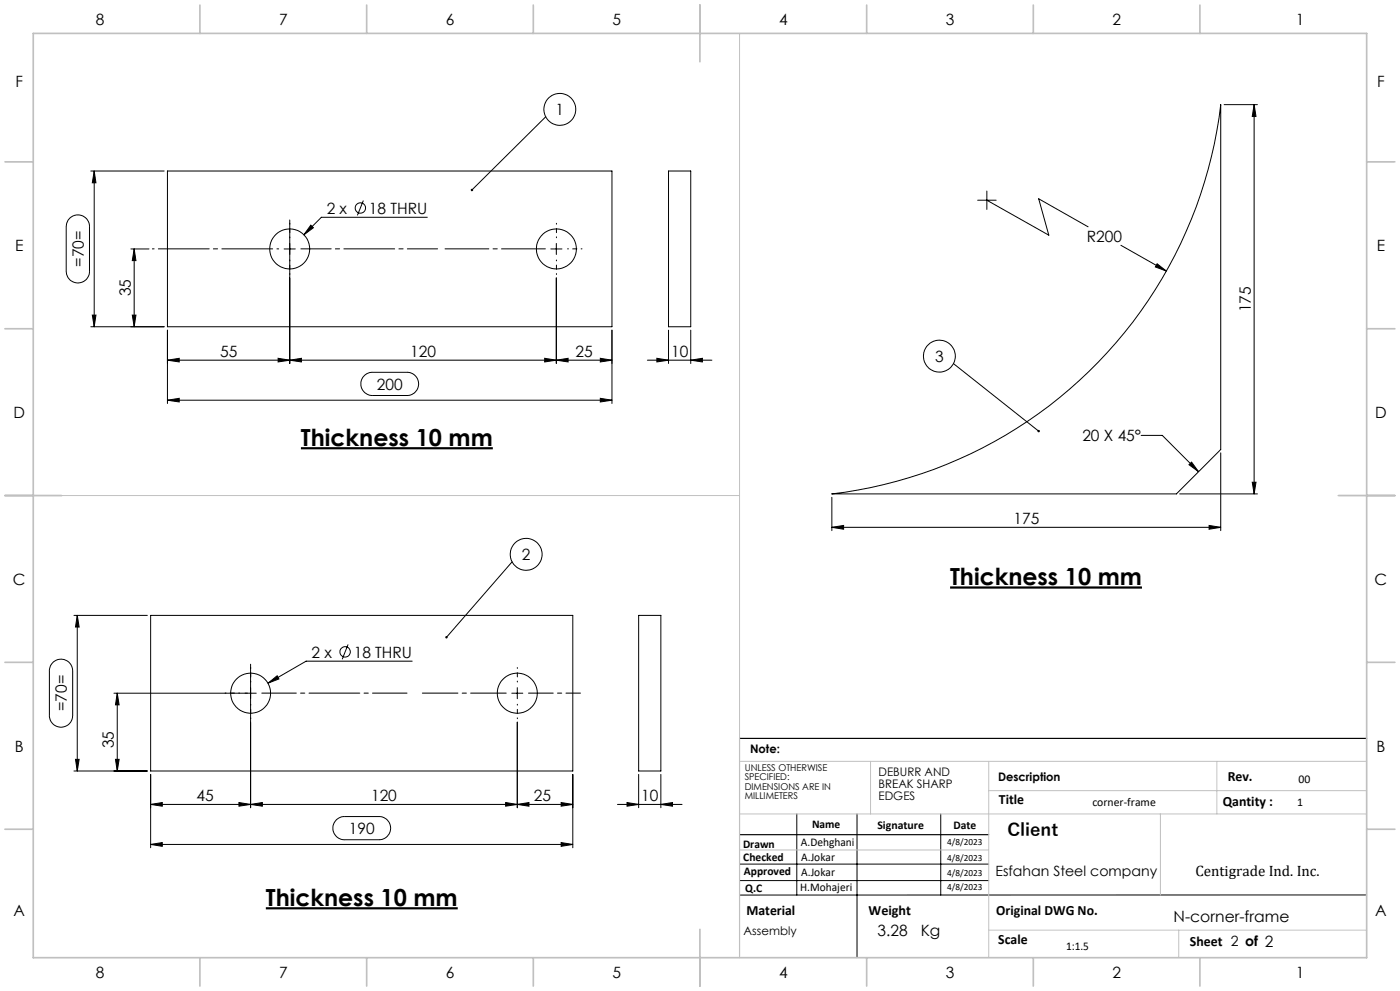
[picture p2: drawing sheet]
<svg xmlns="http://www.w3.org/2000/svg" width="420mm" height="297mm" viewBox="0 0 420 297" stroke-linecap="round" stroke-linejoin="round" font-family="sans-serif">
<g fill="none" stroke="#000" stroke-width=".3">
<path d="M163.7 35l-22.1 21.9M366.2 31.4v103.3l-13.3 13.3h-103.3a133.3 133.3 0 0 0 116.6-116.6zM367.2 31.4h10M376.2 31.4l.6 3.5h-1.1zM376.2 31.4v116.6M27.2 51.3h22M28.3 51.3l.5 3.5h-1.1zM28.3 51.3v46.6M50.2 51.3h133.4v46.6h-133.4zM200.6 51.3h6.6v46.6h-6.6zM296.1 57.3v5.5M21 65.3a3.5 3.5 0 0 1 3.8-.6 3.5 3.5 0 0 1 2 3.2v13.4a3.5 3.5 0 0 1-3.4 3.5 3.5 3.5 0 0 1-3.5-3.5v-13.4l.5-1.8z"/>
<path d="M39.3 74.6h5.4M40.3 74.6l.5 3.5h-1.1zM40.3 74.6v23.3M85.2 74.6h3.4M86.9 65.9v43M93.2 67.5l.8 .8-2.8 2.1zM109 60.1l-1.8 4.5M128.2 65.1h-31.8l-5.2 5.3M165.2 74.6h3.4M166.9 73v3.3M293.3 60h5.5M296.1 60l18.5 10.5-3-10.9 14.8 8.4"/>
<path d="M336.3 73.5l13.6 7.7M347.1 79.1l2.8 2.1-3.3-1.2zM27.2 97.9h22M27.7 94.4h1.1l-.5 3.5zM39.7 94.4h1.1l-.5 3.5zM50.2 99v21.9M166.9 83.3v25.6M183.6 99v21.9M200.6 99v9.9M207.2 99v9.9M50.2 107.9l3.6-.5v1.1zM50.2 119.9l3.6-.5v1.1z"/>
<path d="M50.2 107.9h133.4M50.2 119.9h133.4M83.4 107.4l3.5 .5-3.5 .6zM86.9 107.9l3.5-.5v1.1zM109.3 112.5l.7-.5 1.5-.4h10.6a3.5 3.5 0 0 1 3.5 3.5 3.5 3.5 0 0 1-3.5 3.4h-10.3a3.5 3.5 0 0 1-3.3-2.1 3.5 3.5 0 0 1 .8-3.9zM163.4 107.4l3.5 .5-3.5 .6zM166.9 107.9l3.5-.5v1.1zM180.1 119.4l3.5 .5-3.5 .6zM180.1 107.4l3.5 .5-3.5 .6zM194.2 107.9h19.4M197.1 107.4l3.5 .5-3.5 .6zM207.2 107.9l3.5-.5v1.1z"/>
<path d="M286 109l25.6 20.2M342.3 130.5h6.4l10.9 10.9M356.7 139.3l.8-.8 2.1 2.9zM366.2 135.7v23.3M249.6 158l3.5-.5v1.1zM249.6 149v10M249.6 158h116.6M353.9 148h23.3M362.7 157.5l3.5 .5-3.5 .6zM375.7 144.5h1.1l-.6 3.5zM153.6 168.4l-19.7 22.6M15.8 198.6a3.5 3.5 0 0 1 3.8-.8 3.5 3.5 0 0 1 2.2 3.2v13.5a3.5 3.5 0 0 1-3.5 3.4 3.5 3.5 0 0 1-3.5-3.4v-13.7l.4-1.3z"/>
<path d="M22.2 184.4h22M23.2 184.4l.5 3.5h-1.1zM23.2 184.4v46.7M45.2 184.4h126.6v46.7h-126.6zM75.2 199.1v43M104.4 193.1l-1.7 4.5M123.6 198.2h-31.8l-11.4 6.5M191.6 184.4h6.7v46.7h-6.7zM34.2 207.7h42.7M35.2 207.7l.5 3.5h-1.1zM35.2 207.7v23.4M80.4 204.7l2.7-2.2 .6 1z"/>
<path d="M153.5 207.7h3.3M155.2 206.1v3.3M155.2 216.4v25.7M22.2 231.1h22M22.6 227.6h1.1l-.5 3.5zM34.6 227.6h1.1l-.5 3.5zM45.2 232.1v22M171.8 232.1v22M191.6 232.1v10M198.3 232.1v10M45.2 241.1l3.5-.6v1.1zM45.2 241.1h126.6"/>
<path d="M45.2 253.1l3.5-.6v1.1zM45.2 253.1h126.6M71.7 240.5l3.5 .6-3.5 .5zM75.2 241.1l3.5-.6v1.1zM100.9 245.7l.9-.6 1.3-.4h10.6a3.5 3.5 0 0 1 3.5 3.5 3.5 3.5 0 0 1-3.5 3.5h-10.3a3.5 3.5 0 0 1-3.3-2.2 3.5 3.5 0 0 1 .8-3.8zM151.7 240.5l3.5 .6-3.5 .5zM155.2 241.1l3.5-.6v1.1zM168.3 252.5l3.5 .6-3.5 .5zM168.3 240.5l3.5 .6-3.5 .5zM185.2 241.1h19.4M188.1 240.5l3.5 .6-3.5 .5zM198.3 241.1l3.5-.6v1.1z"/>
<path d="M221.9 259h74.7M239 243.9v24.3M257.1 243.9v43.1M282.2 243.9v24.3M221.9 263.9h74.7M410 268.2h-188.1"/>
<circle cx="168" cy="32.8" r="4.8"/>
<circle cx="86.9" cy="74.6" r="6"/>
<circle cx="108.1" cy="62.3" r="1.56"/>
<circle cx="166.9" cy="74.6" r="6"/>
<circle cx="281.8" cy="106.7" r="4.8"/>
<circle cx="157.8" cy="166.1" r="4.8"/>
<circle cx="103.5" cy="195.4" r="1.55"/>
<circle cx="75.2" cy="207.8" r="6"/>
<circle cx="155.2" cy="207.8" r="6"/>
</g>
<path d="M90.3 134.3h57.5M285 176.1h57.6M79.8 272.2h57.5" fill="none" stroke="#000" stroke-width=".66" stroke-linecap="butt"/>
<path d="M86.9 71.3v-4.4M86.9 77.9v4.4M166.9 71.3v-4.4M166.9 77.9v4.4M170.3 74.6h4.3M71.9 207.7h-4.4M75.2 204.4v-4.3M75.2 211.1v4.3M155.2 204.4v-4.3M155.2 211.1v4.3" fill="none" stroke="#000" stroke-width=".3" stroke-dasharray="15.2 1.3 1.3 1.3" stroke-dashoffset="15"/>
<path d="M163.6 74.6h-30.1" fill="none" stroke="#000" stroke-width=".3" stroke-dasharray="15.2 1.3 1.3 1.3" stroke-dashoffset="2.1"/>
<path d="M83.6 74.6h-37.9" fill="none" stroke="#000" stroke-width=".3" stroke-dasharray="15.2 1.3 1.3 1.3" stroke-dashoffset="-1.8"/>
<path d="M90.3 74.6h41" fill="none" stroke="#000" stroke-width=".3" stroke-dasharray="15.2 1.3 1.3 1.3" stroke-dashoffset="6.2"/>
<path d="M151.9 207.7h-25.2" fill="none" stroke="#000" stroke-width=".3" stroke-dasharray="15.2 1.3 1.3 1.3" stroke-dashoffset="4.6"/>
<path d="M158.5 207.7h15.6" fill="none" stroke="#000" stroke-width=".3" stroke-dasharray="15.2 1.3 1.3 1.3" stroke-dashoffset="7.8"/>
<path d="M78.5 207.7h43.6" fill="none" stroke="#000" stroke-width=".3" stroke-dasharray="15.2 1.3 1.3 1.3" stroke-dashoffset="4.9"/>
<path d="M221.9 221.3h188.1M221.9 250.2h74.7" fill="none" stroke="#000" stroke-width=".35"/>
<path d="M221.9 10v211.3M10 148.5h211.9M221.9 228.2h188.1M261.2 228.2v15.7M296.6 228.2v58.8M296.6 237h113.4M365.1 228.2v15.7M221.9 243.9h188.1M221.9 254.7h74.7M348.1 243.9v24.3M296.6 278.8h113.4M353.6 278.8v8.2" fill="none" stroke="#c0c0c0" stroke-width=".3"/>
<path d="M221.9 221.3v65.7" fill="none" stroke="#c0c0c0" stroke-width=".35"/>
<g fill="none" stroke="#c0c0c0" stroke-width=".5">
<path d="M10 10h400v277h-400zM60 1.5v8.5M110 1.5v8.5M160 1.5v8.5M210 1.5v17M260 1.5v8.5M310 1.5v8.5M360 1.5v8.5M1.5 48.5h8.5M410 48.5h8.5M1.5 98.5h8.5M410 98.5h8.5"/>
<path d="M1.5 148.5h17M401.5 148.5h17M1.5 198.5h8.5M410 198.5h8.5M1.5 248.5h8.5M410 248.5h8.5M210 278.5v17M60 287v8.5M110 287v8.5M160 287v8.5M260 287v8.5M310 287v8.5"/>
<path d="M360 287v8.5"/>
</g>
<g fill="#000">
<path d="M28.3 51.3l.5 3.5h-1.1zM27.7 94.4h1.1l-.5 3.5z"/>
<path d="M141.4 56.7l-.1 .5 .3-.3-.3 .3a.38 .38 0 0 0 .5 0 .38 .38 0 0 0 .1-.5 .38 .38 0 0 0-.5 0zM133.7 190.7l-.1 .5 .3-.2-.2 .3a.37 .37 0 0 0 .5-.1 .37 .37 0 0 0 0-.5 .37 .37 0 0 0-.5 0zM311.4 128.9l-.1 .6h.5l-.2-.3 .3 .2v-.4z"/>
<path d="M93.2 67.5l-2 2.9 2.8-2.1zM50.2 107.9l3.6-.5v1.1zM83.4 107.4l3.5 .5-3.5 .6zM86.9 107.9l3.5-.5v1.1zM163.4 107.4l3.5 .5-3.5 .6zM50.2 119.9l3.6-.5v1.1zM180.1 119.4l3.5 .5-3.5 .6zM80.4 204.7l3.3-1.2-.6-1zM45.2 241.1l3.5-.6v1.1zM71.7 240.5l3.5 .6-3.5 .5zM356.7 139.3l.8-.8 2.1 2.9zM347.1 79.1l-.5 .9 3.3 1.2zM197.1 107.4l3.5 .5-3.5 .6zM207.2 107.9l3.5-.5v1.1zM188.1 240.5l3.5 .6-3.5 .5zM198.3 241.1l3.5-.6v1.1z"/>
<path d="M39.7 94.4h1.1l-.5 3.5zM40.3 74.6l.5 3.5h-1.1zM34.6 227.6h1.1l-.5 3.5zM35.2 207.7l.5 3.5h-1.1zM22.6 227.6h1.1l-.5 3.5zM23.2 184.4l.5 3.5h-1.1zM375.7 144.5h1.1l-.6 3.5zM376.2 31.4l.6 3.5h-1.1z"/>
<path d="M180.1 107.4l3.5 .5-3.5 .6zM166.9 107.9l3.5-.5v1.1zM151.7 240.5l3.5 .6-3.5 .5zM75.2 241.1l3.5-.6v1.1zM362.7 157.5l3.5 .5-3.5 .6zM249.6 158l3.5-.5v1.1z"/>
<path d="M45.2 253.1l3.5-.6v1.1zM168.3 252.5l3.5 .6-3.5 .5zM155.2 241.1l3.5-.6v1.1zM168.3 240.5l3.5 .6-3.5 .5z"/>
</g>
<g font-size="7.1">
<text x="90.3" y="133.6">Thickness 10 mm</text>
<text x="285" y="175.3">Thickness 10 mm</text>
<text x="79.8" y="271.5">Thickness 10 mm</text>
</g>
<text font-size="5.3" x="302.2" y="250.7">Client</text>
<g font-size="4.7">
<text x="28.7" y="7.6">8</text>
<text x="83.7" y="7.6">7</text>
<text x="133.7" y="7.6">6</text>
<text x="183.7" y="7.6">5</text>
<text x="233.7" y="7.6">4</text>
<text x="283.7" y="7.6">3</text>
<text x="333.7" y="7.6">2</text>
<text x="388.7" y="7.6">1</text>
<text x="4.6" y="26.1">F</text>
<text x="413.1" y="26.1">F</text>
<text x="166.7" y="34.4">1</text>
<text x="98" y="64">2 x</text>
<text x="110.7" y="64">18 THRU</text>
<text x="4.5" y="75.3">E</text>
<text x="326.1" y="72.5">R200</text>
<text x="413" y="75.3">E</text>
<text x="25.1" y="80" transform="rotate(-90 25.1 80)">=70=</text>
<text x="39.3" y="88.8" transform="rotate(-90 39.3 88.8)">35</text>
<text x="375.2" y="93.6" transform="rotate(-90 375.2 93.6)">175</text>
<text x="66" y="106.9">55</text>
<text x="123.1" y="106.9">120</text>
<text x="172.7" y="106.9">25</text>
<text x="201.3" y="106.9">10</text>
<text x="280.5" y="108.3">3</text>
<text x="113.1" y="116.8">200</text>
<text x="4" y="125.3">D</text>
<text x="412.5" y="125.3">D</text>
<text x="324.7" y="132.2">20 X 45°</text>
<text x="304" y="157">175</text>
<text x="156.6" y="167.7">2</text>
<text x="3.9" y="175.3">C</text>
<text x="412.4" y="175.3">C</text>
<text x="93.4" y="197.1">2 x</text>
<text x="106.1" y="197.1">18 THRU</text>
<text x="20.1" y="213.1" transform="rotate(-90 20.1 213.1)">=70=</text>
<text x="4.4" y="225.3">B</text>
<text x="34.2" y="224.3" transform="rotate(-90 34.2 224.3)">35</text>
<text x="412.9" y="225.3">B</text>
<text x="58.9" y="240">45</text>
<text x="111.3" y="240">120</text>
<text x="160.2" y="240">25</text>
<text x="192.3" y="240">10</text>
<text x="104.7" y="249.9">190</text>
<text x="4" y="274.6">A</text>
<text x="412.5" y="274.6">A</text>
<text x="263.3" y="280.5">3.28</text>
<text x="276.2" y="280.5">Kg</text>
<text x="352.1" y="276.4">N-corner-frame</text>
<text x="28.7" y="293.1">8</text>
<text x="83.7" y="293.1">7</text>
<text x="133.7" y="293.1">6</text>
<text x="183.7" y="293.1">5</text>
<text x="233.7" y="293.1">4</text>
<text x="283.7" y="293.1">3</text>
<text x="333.7" y="293.1">2</text>
<text x="388.7" y="293.1">1</text>
</g>
<text font-size="4.5" x="358.6" y="262.6">Centigrade Ind. Inc.</text>
<g font-size="4.2">
<text x="368.3" y="234.1">Rev.</text>
<text x="299.7" y="240.9">Title</text>
<text x="366.8" y="241.6">Qantity :</text>
<text x="298.6" y="262.6">Esfahan Steel company</text>
<text x="223.9" y="274.2">Material</text>
<text x="260.6" y="274.2">Weight</text>
<text x="298.9" y="274.2">Original DWG No.</text>
<text x="299.5" y="282.8">Scale</text>
<text x="357" y="283.6">Sheet 2 of 2</text>
</g>
<g font-size="3.5">
<text x="225" y="225.7">Note:</text>
<text x="263.6" y="232.6">DEBURR AND</text>
<text x="263.6" y="236.1">BREAK SHARP</text>
<text x="263.6" y="239.7">EDGES</text>
<text x="299.4" y="234.1">Description</text>
<text x="389.6" y="234.7">00</text>
<text x="327.7" y="241.6">corner-frame</text>
<text x="389.2" y="241.6">1</text>
<text x="243.6" y="248.1">Name</text>
<text x="263.2" y="248.5">Signature</text>
<text x="286" y="248.5">Date</text>
<text x="222.9" y="254">Drawn</text>
<text x="240.3" y="253.6">A.Dehghani</text>
<text x="240.4" y="257.9">A.Jokar</text>
<text x="223" y="258.1">Checked</text>
<text x="223.2" y="262.1">Approved</text>
<text x="240.4" y="262.4">A.Jokar</text>
<text x="223.6" y="267.4">Q.C</text>
<text x="240.1" y="267.1">H.Mohajeri</text>
<text x="223.1" y="280.2">Assembly</text>
<text x="319.8" y="284.6">1:1.5</text>
</g>
<g font-size="2.8">
<text x="223.4" y="231">UNLESS OTHERWISE</text>
<text x="223.4" y="233.8">SPECIFIED:</text>
<text x="223.4" y="236.7">DIMENSIONS ARE IN</text>
<text x="223.4" y="239.5">MILLIMETERS</text>
<text x="284.2" y="253.2">4/8/2023</text>
<text x="284.2" y="258.1">4/8/2023</text>
<text x="284.2" y="262.7">4/8/2023</text>
<text x="284.2" y="266.6">4/8/2023</text>
</g>
</svg>
